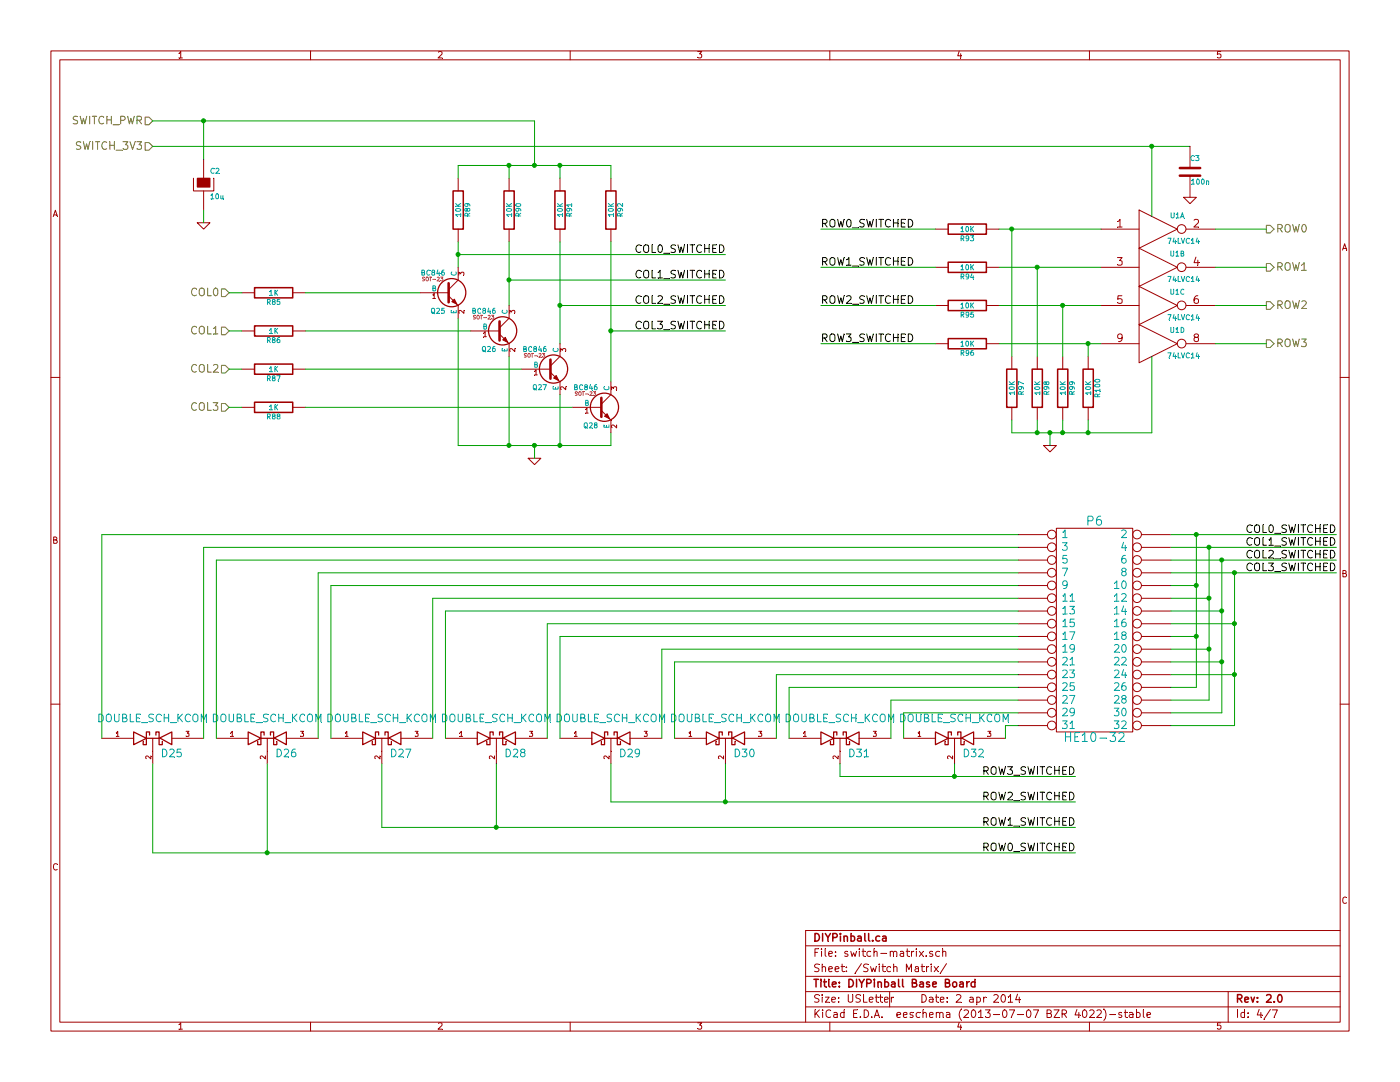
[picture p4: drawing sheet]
EESchema Schematic File Version 2
LIBS:power
LIBS:device
LIBS:transistors
LIBS:conn
LIBS:linear
LIBS:regul
LIBS:74xx
LIBS:cmos4000
LIBS:adc-dac
LIBS:memory
LIBS:xilinx
LIBS:special
LIBS:microcontrollers
LIBS:dsp
LIBS:microchip
LIBS:analog_switches
LIBS:motorola
LIBS:texas
LIBS:intel
LIBS:audio
LIBS:interface
LIBS:digital-audio
LIBS:philips
LIBS:display
LIBS:cypress
LIBS:siliconi
LIBS:opto
LIBS:atmel
LIBS:contrib
LIBS:valves
LIBS:diypinball-parts
LIBS:dips-s
LIBS:nxp_armmcu
LIBS:base-module-hardware-v2-cache
EELAYER 27 0
EELAYER END
$Descr USLetter 11000 8500
encoding utf-8
Sheet 4 7
Title "DIYPinball Base Board"
Date "2 apr 2014"
Rev "2.0"
Comp "DIYPinball.ca"
Comment1 ""
Comment2 ""
Comment3 ""
Comment4 ""
$EndDescr
Text HLabel 1200 950  0    60   Input ~ 0
SWITCH_PWR
Text HLabel 1200 1150 0    60   Input ~ 0
SWITCH_3V3
Text HLabel 9950 1800 2    60   Output ~ 0
ROW0
Text HLabel 9950 2100 2    60   Output ~ 0
ROW1
Text HLabel 9950 2400 2    60   Output ~ 0
ROW2
Text HLabel 9950 2700 2    60   Output ~ 0
ROW3
Text HLabel 1800 2300 0    60   Input ~ 0
COL0
Text HLabel 1800 2600 0    60   Input ~ 0
COL1
Text HLabel 1800 2900 0    60   Input ~ 0
COL2
Text HLabel 1800 3200 0    60   Input ~ 0
COL3
$Comp
L R R85
U 1 1
P 2150 2300
F 0 "R85" V 2230 2300 40  0000 C CNN
F 1 "1K" V 2157 2301 40  0000 C CNN
F 2 "~" V 2080 2300 30  0000 C CNN
F 3 "~" H 2150 2300 30  0000 C CNN
	1    2150 2300
	0    1    1    0   
$EndComp
$Comp
L R R86
U 1 1
P 2150 2600
F 0 "R86" V 2230 2600 40  0000 C CNN
F 1 "1K" V 2157 2601 40  0000 C CNN
F 2 "~" V 2080 2600 30  0000 C CNN
F 3 "~" H 2150 2600 30  0000 C CNN
	1    2150 2600
	0    1    1    0   
$EndComp
$Comp
L R R87
U 1 1
P 2150 2900
F 0 "R87" V 2230 2900 40  0000 C CNN
F 1 "1K" V 2157 2901 40  0000 C CNN
F 2 "~" V 2080 2900 30  0000 C CNN
F 3 "~" H 2150 2900 30  0000 C CNN
	1    2150 2900
	0    1    1    0   
$EndComp
$Comp
L R R88
U 1 1
P 2150 3200
F 0 "R88" V 2230 3200 40  0000 C CNN
F 1 "1K" V 2157 3201 40  0000 C CNN
F 2 "~" V 2080 3200 30  0000 C CNN
F 3 "~" H 2150 3200 30  0000 C CNN
	1    2150 3200
	0    1    1    0   
$EndComp
$Comp
L R R92
U 1 1
P 4800 1650
F 0 "R92" V 4880 1650 40  0000 C CNN
F 1 "10K" V 4807 1651 40  0000 C CNN
F 2 "~" V 4730 1650 30  0000 C CNN
F 3 "~" H 4800 1650 30  0000 C CNN
	1    4800 1650
	1    0    0    -1  
$EndComp
$Comp
L R R91
U 1 1
P 4400 1650
F 0 "R91" V 4480 1650 40  0000 C CNN
F 1 "10K" V 4407 1651 40  0000 C CNN
F 2 "~" V 4330 1650 30  0000 C CNN
F 3 "~" H 4400 1650 30  0000 C CNN
	1    4400 1650
	1    0    0    -1  
$EndComp
$Comp
L R R90
U 1 1
P 4000 1650
F 0 "R90" V 4080 1650 40  0000 C CNN
F 1 "10K" V 4007 1651 40  0000 C CNN
F 2 "~" V 3930 1650 30  0000 C CNN
F 3 "~" H 4000 1650 30  0000 C CNN
	1    4000 1650
	1    0    0    -1  
$EndComp
$Comp
L R R89
U 1 1
P 3600 1650
F 0 "R89" V 3680 1650 40  0000 C CNN
F 1 "10K" V 3607 1651 40  0000 C CNN
F 2 "~" V 3530 1650 30  0000 C CNN
F 3 "~" H 3600 1650 30  0000 C CNN
	1    3600 1650
	1    0    0    -1  
$EndComp
Text Label 5700 2000 2    60   ~ 0
COL0_SWITCHED
Text Label 5700 2200 2    60   ~ 0
COL1_SWITCHED
Text Label 5700 2400 2    60   ~ 0
COL2_SWITCHED
Text Label 5700 2600 2    60   ~ 0
COL3_SWITCHED
$Comp
L R R93
U 1 1
P 7600 1800
F 0 "R93" V 7680 1800 40  0000 C CNN
F 1 "10K" V 7607 1801 40  0000 C CNN
F 2 "~" V 7530 1800 30  0000 C CNN
F 3 "~" H 7600 1800 30  0000 C CNN
	1    7600 1800
	0    1    1    0   
$EndComp
$Comp
L R R94
U 1 1
P 7600 2100
F 0 "R94" V 7680 2100 40  0000 C CNN
F 1 "10K" V 7607 2101 40  0000 C CNN
F 2 "~" V 7530 2100 30  0000 C CNN
F 3 "~" H 7600 2100 30  0000 C CNN
	1    7600 2100
	0    1    1    0   
$EndComp
$Comp
L R R95
U 1 1
P 7600 2400
F 0 "R95" V 7680 2400 40  0000 C CNN
F 1 "10K" V 7607 2401 40  0000 C CNN
F 2 "~" V 7530 2400 30  0000 C CNN
F 3 "~" H 7600 2400 30  0000 C CNN
	1    7600 2400
	0    1    1    0   
$EndComp
$Comp
L R R96
U 1 1
P 7600 2700
F 0 "R96" V 7680 2700 40  0000 C CNN
F 1 "10K" V 7607 2701 40  0000 C CNN
F 2 "~" V 7530 2700 30  0000 C CNN
F 3 "~" H 7600 2700 30  0000 C CNN
	1    7600 2700
	0    1    1    0   
$EndComp
$Comp
L R R97
U 1 1
P 7950 3050
F 0 "R97" V 8030 3050 40  0000 C CNN
F 1 "10K" V 7957 3051 40  0000 C CNN
F 2 "~" V 7880 3050 30  0000 C CNN
F 3 "~" H 7950 3050 30  0000 C CNN
	1    7950 3050
	1    0    0    -1  
$EndComp
$Comp
L R R98
U 1 1
P 8150 3050
F 0 "R98" V 8230 3050 40  0000 C CNN
F 1 "10K" V 8157 3051 40  0000 C CNN
F 2 "~" V 8080 3050 30  0000 C CNN
F 3 "~" H 8150 3050 30  0000 C CNN
	1    8150 3050
	1    0    0    -1  
$EndComp
$Comp
L R R99
U 1 1
P 8350 3050
F 0 "R99" V 8430 3050 40  0000 C CNN
F 1 "10K" V 8357 3051 40  0000 C CNN
F 2 "~" V 8280 3050 30  0000 C CNN
F 3 "~" H 8350 3050 30  0000 C CNN
	1    8350 3050
	1    0    0    -1  
$EndComp
$Comp
L R R100
U 1 1
P 8550 3050
F 0 "R100" V 8630 3050 40  0000 C CNN
F 1 "10K" V 8557 3051 40  0000 C CNN
F 2 "~" V 8480 3050 30  0000 C CNN
F 3 "~" H 8550 3050 30  0000 C CNN
	1    8550 3050
	1    0    0    -1  
$EndComp
$Comp
L 74HC14 U1
U 1 1
P 9100 1800
F 0 "U1" H 9250 1900 40  0000 C CNN
F 1 "74LVC14" H 9300 1700 40  0000 C CNN
F 2 "~" H 9100 1800 60  0000 C CNN
F 3 "~" H 9100 1800 60  0000 C CNN
	1    9100 1800
	1    0    0    -1  
$EndComp
$Comp
L 74HC14 U1
U 2 1
P 9100 2100
F 0 "U1" H 9250 2200 40  0000 C CNN
F 1 "74LVC14" H 9300 2000 40  0000 C CNN
F 2 "~" H 9100 2100 60  0000 C CNN
F 3 "~" H 9100 2100 60  0000 C CNN
	2    9100 2100
	1    0    0    -1  
$EndComp
$Comp
L 74HC14 U1
U 3 1
P 9100 2400
F 0 "U1" H 9250 2500 40  0000 C CNN
F 1 "74LVC14" H 9300 2300 40  0000 C CNN
F 2 "~" H 9100 2400 60  0000 C CNN
F 3 "~" H 9100 2400 60  0000 C CNN
	3    9100 2400
	1    0    0    -1  
$EndComp
$Comp
L 74HC14 U1
U 4 1
P 9100 2700
F 0 "U1" H 9250 2800 40  0000 C CNN
F 1 "74LVC14" H 9300 2600 40  0000 C CNN
F 2 "~" H 9100 2700 60  0000 C CNN
F 3 "~" H 9100 2700 60  0000 C CNN
	4    9100 2700
	1    0    0    -1  
$EndComp
Text Label 6450 1800 0    60   ~ 0
ROW0_SWITCHED
Text Label 6450 2100 0    60   ~ 0
ROW1_SWITCHED
Text Label 6450 2400 0    60   ~ 0
ROW2_SWITCHED
Text Label 6450 2700 0    60   ~ 0
ROW3_SWITCHED
$Comp
L HE10-32 P6
U 1 1
P 8600 4950
F 0 "P6" H 8600 5800 70  0000 C CNN
F 1 "HE10-32" H 8600 4100 70  0000 C CNN
F 2 "" H 8600 4950 60  0000 C CNN
F 3 "" H 8600 4950 60  0000 C CNN
	1    8600 4950
	1    0    0    -1  
$EndComp
Text Label 10500 4200 2    60   ~ 0
COL0_SWITCHED
Text Label 10500 4300 2    60   ~ 0
COL1_SWITCHED
Text Label 10500 4400 2    60   ~ 0
COL2_SWITCHED
Text Label 10500 4500 2    60   ~ 0
COL3_SWITCHED
$Comp
L DOUBLE_SCH_KCOM D32
U 1 1
P 7500 5800
F 0 "D32" H 7650 5675 60  0000 C CNN
F 1 "DOUBLE_SCH_KCOM" H 7500 5950 60  0000 C CNN
F 2 "~" H 7500 5800 60  0000 C CNN
F 3 "~" H 7500 5800 60  0000 C CNN
	1    7500 5800
	1    0    0    -1  
$EndComp
$Comp
L DOUBLE_SCH_KCOM D31
U 1 1
P 6600 5800
F 0 "D31" H 6750 5675 60  0000 C CNN
F 1 "DOUBLE_SCH_KCOM" H 6600 5950 60  0000 C CNN
F 2 "~" H 6600 5800 60  0000 C CNN
F 3 "~" H 6600 5800 60  0000 C CNN
	1    6600 5800
	1    0    0    -1  
$EndComp
$Comp
L DOUBLE_SCH_KCOM D30
U 1 1
P 5700 5800
F 0 "D30" H 5850 5675 60  0000 C CNN
F 1 "DOUBLE_SCH_KCOM" H 5700 5950 60  0000 C CNN
F 2 "~" H 5700 5800 60  0000 C CNN
F 3 "~" H 5700 5800 60  0000 C CNN
	1    5700 5800
	1    0    0    -1  
$EndComp
$Comp
L DOUBLE_SCH_KCOM D29
U 1 1
P 4800 5800
F 0 "D29" H 4950 5675 60  0000 C CNN
F 1 "DOUBLE_SCH_KCOM" H 4800 5950 60  0000 C CNN
F 2 "~" H 4800 5800 60  0000 C CNN
F 3 "~" H 4800 5800 60  0000 C CNN
	1    4800 5800
	1    0    0    -1  
$EndComp
$Comp
L DOUBLE_SCH_KCOM D28
U 1 1
P 3900 5800
F 0 "D28" H 4050 5675 60  0000 C CNN
F 1 "DOUBLE_SCH_KCOM" H 3900 5950 60  0000 C CNN
F 2 "~" H 3900 5800 60  0000 C CNN
F 3 "~" H 3900 5800 60  0000 C CNN
	1    3900 5800
	1    0    0    -1  
$EndComp
$Comp
L DOUBLE_SCH_KCOM D27
U 1 1
P 3000 5800
F 0 "D27" H 3150 5675 60  0000 C CNN
F 1 "DOUBLE_SCH_KCOM" H 3000 5950 60  0000 C CNN
F 2 "~" H 3000 5800 60  0000 C CNN
F 3 "~" H 3000 5800 60  0000 C CNN
	1    3000 5800
	1    0    0    -1  
$EndComp
$Comp
L DOUBLE_SCH_KCOM D26
U 1 1
P 2100 5800
F 0 "D26" H 2250 5675 60  0000 C CNN
F 1 "DOUBLE_SCH_KCOM" H 2100 5950 60  0000 C CNN
F 2 "~" H 2100 5800 60  0000 C CNN
F 3 "~" H 2100 5800 60  0000 C CNN
	1    2100 5800
	1    0    0    -1  
$EndComp
$Comp
L DOUBLE_SCH_KCOM D25
U 1 1
P 1200 5800
F 0 "D25" H 1350 5675 60  0000 C CNN
F 1 "DOUBLE_SCH_KCOM" H 1200 5950 60  0000 C CNN
F 2 "~" H 1200 5800 60  0000 C CNN
F 3 "~" H 1200 5800 60  0000 C CNN
	1    1200 5800
	1    0    0    -1  
$EndComp
Text Label 8450 6100 2    60   ~ 0
ROW3_SWITCHED
Text Label 8450 6300 2    60   ~ 0
ROW2_SWITCHED
Text Label 8450 6500 2    60   ~ 0
ROW1_SWITCHED
Text Label 8450 6700 2    60   ~ 0
ROW0_SWITCHED
Wire Wire Line
	1800 3200 1900 3200
Wire Wire Line
	1800 2900 1900 2900
Wire Wire Line
	1800 2600 1900 2600
Wire Wire Line
	1800 2300 1900 2300
Wire Wire Line
	2400 3200 4500 3200
Wire Wire Line
	2400 2900 4100 2900
Wire Wire Line
	2400 2600 3700 2600
Wire Wire Line
	2400 2300 3300 2300
Wire Wire Line
	3600 1900 3600 2100
Wire Wire Line
	4000 1900 4000 2400
Wire Wire Line
	4400 1900 4400 2700
Wire Wire Line
	4800 1900 4800 3000
Wire Wire Line
	4800 1300 4800 1400
Wire Wire Line
	3600 1300 4800 1300
Wire Wire Line
	3600 1300 3600 1400
Wire Wire Line
	4000 1400 4000 1300
Connection ~ 4000 1300
Wire Wire Line
	4400 1400 4400 1300
Connection ~ 4400 1300
Wire Wire Line
	4800 3500 4800 3400
Wire Wire Line
	3600 3500 4800 3500
Wire Wire Line
	3600 3500 3600 2500
Wire Wire Line
	4000 2800 4000 3500
Connection ~ 4000 3500
Wire Wire Line
	4400 3100 4400 3500
Connection ~ 4400 3500
Wire Wire Line
	5700 2600 4800 2600
Connection ~ 4800 2600
Wire Wire Line
	5700 2400 4400 2400
Connection ~ 4400 2400
Wire Wire Line
	5700 2200 4000 2200
Connection ~ 4000 2200
Wire Wire Line
	5700 2000 3600 2000
Connection ~ 3600 2000
Wire Wire Line
	7950 3300 7950 3400
Wire Wire Line
	7950 3400 9050 3400
Wire Wire Line
	8550 3400 8550 3300
Wire Wire Line
	8350 3300 8350 3400
Connection ~ 8350 3400
Wire Wire Line
	8150 3300 8150 3400
Connection ~ 8150 3400
Wire Wire Line
	7850 2700 8650 2700
Wire Wire Line
	7850 2400 8650 2400
Wire Wire Line
	7850 2100 8650 2100
Wire Wire Line
	7850 1800 8650 1800
Wire Wire Line
	8550 2800 8550 2700
Connection ~ 8550 2700
Wire Wire Line
	8350 2800 8350 2400
Connection ~ 8350 2400
Wire Wire Line
	8150 2800 8150 2100
Connection ~ 8150 2100
Wire Wire Line
	7950 2800 7950 1800
Connection ~ 7950 1800
Wire Wire Line
	6450 2700 7350 2700
Wire Wire Line
	7350 2400 6450 2400
Wire Wire Line
	6450 2100 7350 2100
Wire Wire Line
	7350 1800 6450 1800
Wire Wire Line
	9200 4600 9400 4600
Wire Wire Line
	9400 4200 9400 5400
Wire Wire Line
	9200 4200 10500 4200
Wire Wire Line
	9400 5000 9200 5000
Connection ~ 9400 4600
Wire Wire Line
	9400 5400 9200 5400
Connection ~ 9400 5000
Wire Wire Line
	9500 5500 9200 5500
Wire Wire Line
	9500 4300 9500 5500
Wire Wire Line
	9200 4300 10500 4300
Wire Wire Line
	9500 4700 9200 4700
Connection ~ 9500 4700
Wire Wire Line
	9200 5100 9500 5100
Connection ~ 9500 5100
Wire Wire Line
	9600 5600 9200 5600
Wire Wire Line
	9600 4400 9600 5600
Wire Wire Line
	9200 4400 10500 4400
Wire Wire Line
	9200 4800 9600 4800
Connection ~ 9600 4800
Wire Wire Line
	9600 5200 9200 5200
Connection ~ 9600 5200
Wire Wire Line
	9700 5700 9200 5700
Wire Wire Line
	9700 4500 9700 5700
Wire Wire Line
	9200 4500 10500 4500
Wire Wire Line
	9200 4900 9700 4900
Connection ~ 9700 4900
Wire Wire Line
	9200 5300 9700 5300
Connection ~ 9700 5300
Connection ~ 9700 4500
Connection ~ 9600 4400
Connection ~ 9500 4300
Connection ~ 9400 4200
Wire Wire Line
	9950 2100 9550 2100
Wire Wire Line
	9550 2400 9950 2400
Wire Wire Line
	9950 2700 9550 2700
Wire Wire Line
	9950 1800 9550 1800
Wire Wire Line
	8000 5700 7900 5700
Wire Wire Line
	7900 5700 7900 5800
Wire Wire Line
	8000 5600 7100 5600
Wire Wire Line
	7100 5600 7100 5800
Wire Wire Line
	8000 5500 7000 5500
Wire Wire Line
	7000 5500 7000 5800
Wire Wire Line
	8000 5400 6200 5400
Wire Wire Line
	6200 5400 6200 5800
Wire Wire Line
	8000 5300 6100 5300
Wire Wire Line
	6100 5300 6100 5800
Wire Wire Line
	5300 5800 5300 5200
Wire Wire Line
	5300 5200 8000 5200
Wire Wire Line
	8000 5100 5200 5100
Wire Wire Line
	5200 5100 5200 5800
Wire Wire Line
	8000 5000 4400 5000
Wire Wire Line
	4400 5000 4400 5800
Wire Wire Line
	4300 5800 4300 4900
Wire Wire Line
	4300 4900 8000 4900
Wire Wire Line
	8000 4800 3500 4800
Wire Wire Line
	3500 4800 3500 5800
Wire Wire Line
	8000 4700 3400 4700
Wire Wire Line
	3400 4700 3400 5800
Wire Wire Line
	8000 4600 2600 4600
Wire Wire Line
	2600 4600 2600 5800
Wire Wire Line
	2500 5800 2500 4500
Wire Wire Line
	2500 4500 8000 4500
Wire Wire Line
	8000 4400 1700 4400
Wire Wire Line
	1700 4400 1700 5800
Wire Wire Line
	1600 5800 1600 4300
Wire Wire Line
	1600 4300 8000 4300
Wire Wire Line
	8000 4200 800  4200
Wire Wire Line
	800  4200 800  5800
Wire Wire Line
	6600 6100 8450 6100
Wire Wire Line
	6600 6100 6600 6000
Wire Wire Line
	7500 6000 7500 6100
Connection ~ 7500 6100
Wire Wire Line
	4800 6300 8450 6300
Wire Wire Line
	4800 6300 4800 6000
Wire Wire Line
	5700 6000 5700 6300
Connection ~ 5700 6300
Wire Wire Line
	3000 6500 8450 6500
Wire Wire Line
	3000 6500 3000 6000
Wire Wire Line
	3900 6000 3900 6500
Connection ~ 3900 6500
Wire Wire Line
	1200 6700 8450 6700
Wire Wire Line
	1200 6700 1200 6000
Wire Wire Line
	2100 6000 2100 6700
Connection ~ 2100 6700
Wire Wire Line
	1200 1150 9350 1150
Wire Wire Line
	9050 1150 9050 1700
Wire Wire Line
	1200 950  4200 950 
Connection ~ 4200 1300
Wire Wire Line
	4200 950  4200 1300
$Comp
L GND #PWR23
U 1 1
P 4200 3600
F 0 "#PWR23" H 4200 3600 30  0001 C CNN
F 1 "GND" H 4200 3530 30  0001 C CNN
F 2 "" H 4200 3600 60  0000 C CNN
F 3 "" H 4200 3600 60  0000 C CNN
	1    4200 3600
	1    0    0    -1  
$EndComp
$Comp
L GND #PWR24
U 1 1
P 8250 3500
F 0 "#PWR24" H 8250 3500 30  0001 C CNN
F 1 "GND" H 8250 3430 30  0001 C CNN
F 2 "" H 8250 3500 60  0000 C CNN
F 3 "" H 8250 3500 60  0000 C CNN
	1    8250 3500
	1    0    0    -1  
$EndComp
Wire Wire Line
	4200 3600 4200 3500
Connection ~ 4200 3500
Wire Wire Line
	8250 3500 8250 3400
Connection ~ 8250 3400
Wire Wire Line
	9050 3400 9050 2800
Connection ~ 8550 3400
$Comp
L C C3
U 1 1
P 9350 1350
F 0 "C3" H 9350 1450 40  0000 L CNN
F 1 "100n" H 9356 1265 40  0000 L CNN
F 2 "~" H 9388 1200 30  0000 C CNN
F 3 "~" H 9350 1350 60  0000 C CNN
	1    9350 1350
	1    0    0    -1  
$EndComp
$Comp
L GND #PWR25
U 1 1
P 9350 1550
F 0 "#PWR25" H 9350 1550 30  0001 C CNN
F 1 "GND" H 9350 1480 30  0001 C CNN
F 2 "" H 9350 1550 60  0000 C CNN
F 3 "" H 9350 1550 60  0000 C CNN
	1    9350 1550
	1    0    0    -1  
$EndComp
Connection ~ 9050 1150
$Comp
L CP C2
U 1 1
P 1600 1450
F 0 "C2" H 1650 1550 40  0000 L CNN
F 1 "10u" H 1650 1350 40  0000 L CNN
F 2 "~" H 1700 1300 30  0000 C CNN
F 3 "~" H 1600 1450 300 0000 C CNN
	1    1600 1450
	1    0    0    -1  
$EndComp
$Comp
L GND #PWR22
U 1 1
P 1600 1750
F 0 "#PWR22" H 1600 1750 30  0001 C CNN
F 1 "GND" H 1600 1680 30  0001 C CNN
F 2 "" H 1600 1750 60  0000 C CNN
F 3 "" H 1600 1750 60  0000 C CNN
	1    1600 1750
	1    0    0    -1  
$EndComp
Wire Wire Line
	1600 1750 1600 1650
Wire Wire Line
	1600 1250 1600 950 
Connection ~ 1600 950 
$Comp
L BC846 Q25
U 1 1
P 3500 2300
F 0 "Q25" H 3500 2151 40  0000 R CNN
F 1 "BC846" H 3500 2450 40  0000 R CNN
F 2 "SOT-23" H 3400 2402 29  0000 C CNN
F 3 "~" H 3500 2300 60  0000 C CNN
	1    3500 2300
	1    0    0    -1  
$EndComp
$Comp
L BC846 Q26
U 1 1
P 3900 2600
F 0 "Q26" H 3900 2451 40  0000 R CNN
F 1 "BC846" H 3900 2750 40  0000 R CNN
F 2 "SOT-23" H 3800 2702 29  0000 C CNN
F 3 "~" H 3900 2600 60  0000 C CNN
	1    3900 2600
	1    0    0    -1  
$EndComp
$Comp
L BC846 Q27
U 1 1
P 4300 2900
F 0 "Q27" H 4300 2751 40  0000 R CNN
F 1 "BC846" H 4300 3050 40  0000 R CNN
F 2 "SOT-23" H 4200 3002 29  0000 C CNN
F 3 "~" H 4300 2900 60  0000 C CNN
	1    4300 2900
	1    0    0    -1  
$EndComp
$Comp
L BC846 Q28
U 1 1
P 4700 3200
F 0 "Q28" H 4700 3051 40  0000 R CNN
F 1 "BC846" H 4700 3350 40  0000 R CNN
F 2 "SOT-23" H 4600 3302 29  0000 C CNN
F 3 "~" H 4700 3200 60  0000 C CNN
	1    4700 3200
	1    0    0    -1  
$EndComp
$EndSCHEMATC
